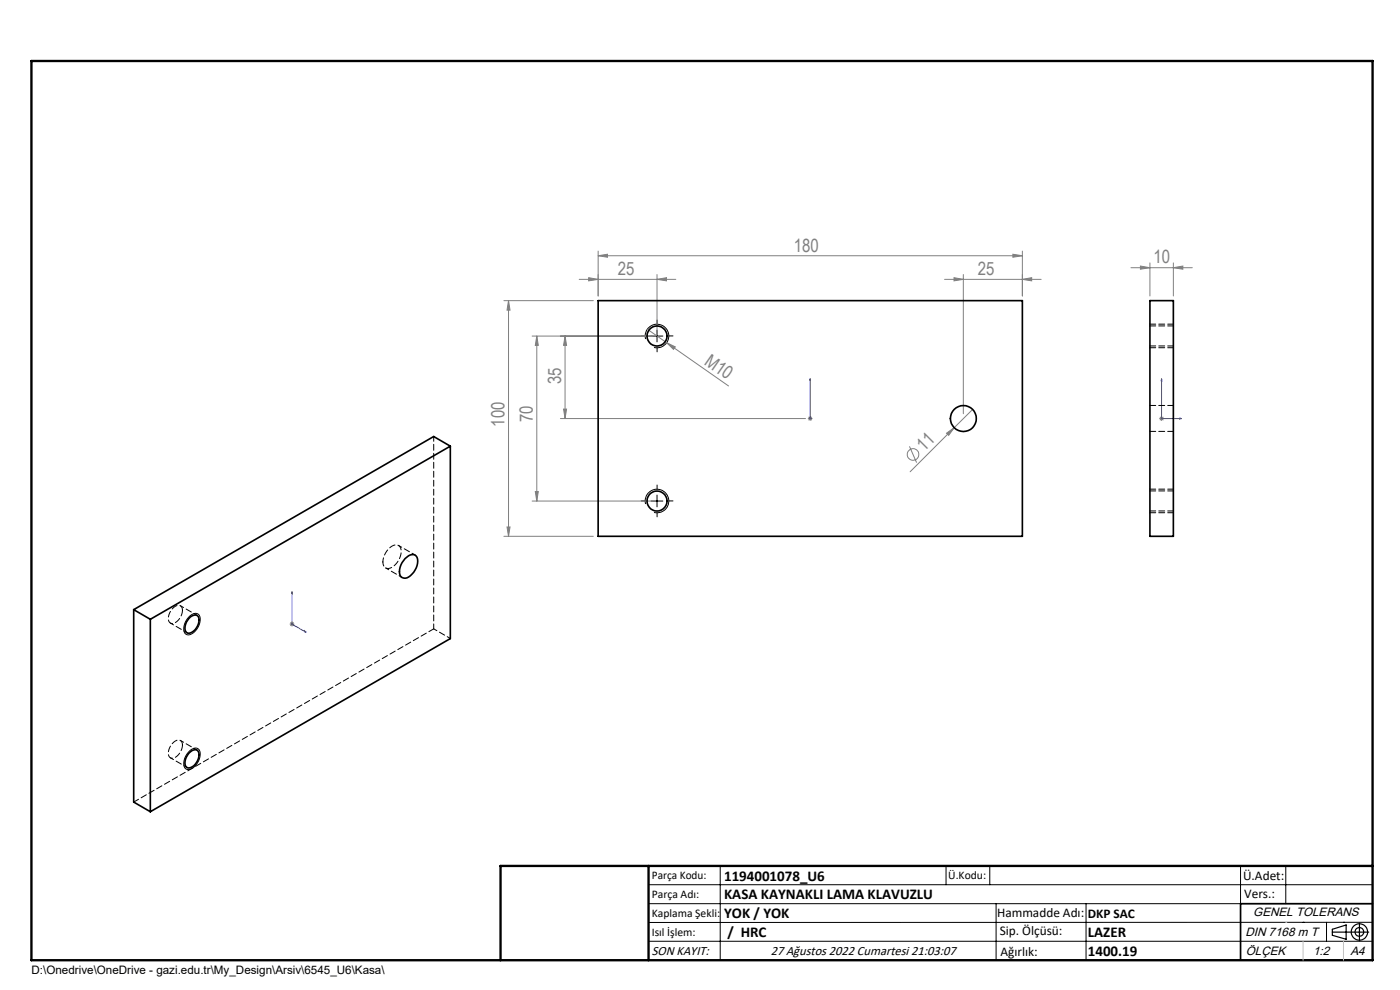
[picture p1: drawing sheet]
<svg xmlns="http://www.w3.org/2000/svg" width="297mm" height="210mm" viewBox="0 0 297 210" stroke-linecap="round" stroke-linejoin="round" font-family="sans-serif">
<g fill="none" stroke="#808080" stroke-width=".21">
<path d="M122.9 59.3h20.5M124.9 58.9l2 .4-2 .3zM126.9 54.2l2-.3v.7zM126.9 53.3v9.5M126.9 54.2h90M139.4 59.3l2-.4v.7zM139.4 58.2v12.1M200.4 59.3h20.5M202.4 58.9l2 .4-2 .3zM204.4 58.2v29.6M214.9 53.9l2 .3-2 .4zM216.9 59.3l2-.4v.7z"/>
<path d="M216.9 53.3v9.5M239.9 56.8h13M241.9 56.4l2 .4-2 .3zM243.9 55.8v7M248.9 56.8l2-.4v.7zM248.9 55.8v7M106.9 63.8h19M107.9 63.8l.3 2h-.6zM107.9 63.8v50M112.9 71.3h25.5M113.9 71.3l.3 2h-.6zM113.9 71.3v35"/>
<path d="M119.9 71.3l.3 2h-.6zM119.9 71.3v17.5M137.3 69.8l4.1 2.9M141.4 72.7l1.9 .9-.4 .5zM141.4 72.7l13.2 9.2M118.9 88.8h52M119.6 86.8h.6l-.3 2zM171.4 88.8h1M171.5 88.4l.7 .7M171.9 88.3v1M172.2 88.4l-.7 .7M192.9 94.7l1.6 3.4"/>
<path d="M200.8 91.9l1.6-1.2-1.1 1.6zM202.4 90.7l-9.3 9.4M206.3 86.8l-3.9 3.9M245.9 88.8h1M246.1 88.4l.7 .7M246.4 88.3v1M246.8 88.4l-.7 .7M106.9 113.8h19M107.6 111.8h.6l-.3 2zM112.9 106.3h25.5M113.6 104.3h.6l-.3 2zM61.5 132.4h.9"/>
<path d="M61.6 132l.7 .7M61.9 131.9v1M62.3 132l-.7 .7"/>
<circle cx="193.7" cy="96.4" r="1.23"/>
</g>
<g fill="none" stroke="#000" stroke-width=".21">
<path d="M136.9 71.9a2.5 2.5 0 0 1 2.2-3.1 2.5 2.5 0 0 1 2.7 2.7 2.5 2.5 0 0 1-3.1 2.2M138.1 71.3h2.5M139.4 70v2.5M136.9 106.9a2.5 2.5 0 0 1 2.2-3.1 2.5 2.5 0 0 1 2.7 2.6 2.5 2.5 0 0 1-3.1 2.3M138.1 106.3h2.5M139.4 105v2.5M40 130.9a1.49 1.49 0 0 1 2.3-.4 3.3 3.3 0 0 1-2.3 4.2 1.12 1.12 0 0 1-1-1.5l.2-1zM40.4 159.2a1.18 1.18 0 0 1 1.4-.5 1.18 1.18 0 0 1 .7 1.5 3.5 3.5 0 0 1-2.5 3.1 1.12 1.12 0 0 1-1-1.5l.4-1.4zM137.6 187.7h153.6M137.6 191.7h153.6M137.6 199.7h153.6M152.8 183.7v20"/>
<path d="M200.7 183.7v4M210 183.7v4M211.3 191.7v12M230.4 191.7v12M263.2 183.7v20M272.8 183.7v8M276.4 195.6h.1M281.4 195.6v4.1M285 195.6h.1M291.2 195.6l-153.6 .1"/>
</g>
<g fill="none" stroke="#000" stroke-width=".25">
<path d="M282.6 197.7h7.8M282.6 197.1l3-.9v3l-3-.8zM288.4 195.8v3.8M106.2 203.7h185"/>
<circle cx="288.4" cy="197.7" r="1.74"/>
<circle cx="288.4" cy="197.7" r=".93"/>
</g>
<path d="M171.9 88.7v.2zM171.9 80.4v.4v-.4M171.9 88.8h.1M171.9 80.4v8.4M246.4 80.4l.1 .4h-.2zM246.4 80.4v8.4h4.2M250.2 88.7l.4 .1-.4 .1zM61.9 125.5l.1 .4-.1-.1zM61.9 125.5v6.9l3 1.7M64.6 133.8l.3 .3-.3-.1z" fill="none" stroke="#00f" stroke-width=".21"/>
<path d="M136.9 71.3h-.9M139.4 68.8v-.9M139.4 73.8v.8M141.9 71.3h.9M136.9 106.3h-.9M139.4 103.8v-.9M139.4 108.8v.8M141.9 106.3h.9" fill="none" stroke="#000" stroke-width=".21" stroke-dasharray="15.2 1.3 1.3 1.3"/>
<path d="M244 73.8h5M249 68.8h-5M244 108.8h5M249 103.8h-5" fill="none" stroke="#000" stroke-width=".21" stroke-dasharray="1.3 .6"/>
<path d="M291.2 191.7h-28v12" fill="none" stroke="#000" stroke-width=".35"/>
<path d="M6.7 12.9h284.5v190.8h-284.5zM137.6 183.7v20M291.2 183.7h-185v20" fill="none" stroke="#000" stroke-width=".5"/>
<path d="M276.4 199.7v4M285 199.7v4" fill="none" stroke="#c0c0c0" stroke-width=".21"/>
<path d="M272.8 195.6h.1" fill="none" stroke="#c0c0c0" stroke-width=".25"/>
<g fill="#00f">
<path d="M171.9 88.7v.2zM171.9 80.4v.4z"/>
<path d="M64.6 133.8l.3 .3-.3-.1zM61.9 125.5l.1 .4-.1-.1z"/>
<path d="M250.2 88.7l.4 .1-.4 .1zM246.4 80.4l.1 .4h-.2z"/>
</g>
<g fill="#808080">
<path d="M200.8 91.9l1.6-1.2-1.1 1.6z"/>
<path d="M141.4 72.7l1.9 .9-.4 .5z"/>
<path d="M214.9 53.9l2 .3-2 .4zM126.9 54.2l2-.3v.7zM248.9 56.8l2-.4v.7zM241.9 56.4l2 .4-2 .3z"/>
<path d="M202.4 58.9l2 .4-2 .3zM216.9 59.3l2-.4v.7z"/>
<path d="M139.4 59.3l2-.4v.7zM124.9 58.9l2 .4-2 .3z"/>
<path d="M107.9 63.8l.3 2h-.6zM107.6 111.8h.6l-.3 2zM119.9 71.3l.3 2h-.6zM119.6 86.8h.6l-.3 2zM113.9 71.3l.3 2h-.6zM113.6 104.3h.6l-.3 2z"/>
</g>
<g fill="none" stroke="#000" stroke-width=".35">
<path d="M126.9 63.8h90v50h-90zM243.9 63.8h5v50h-5zM95.5 94.6v40.9l-63.6 36.7M95.5 94.6l-63.6 36.8M95.5 94.6l-3.5-2-63.6 36.7M85.9 118.5l.4-.3a1.31 1.31 0 0 1 1.8-.4 1.31 1.31 0 0 1 .5 1.7 3.9 3.9 0 0 1-2.7 3.2 1.14 1.14 0 0 1-1.2-1.4l.4-1.5zM28.4 129.3l3.5 2.1M28.4 129.3v40.8l3.5 2.1M31.9 131.4v40.8M40.4 130.9l.3-.2a.99 .99 0 0 1 1.3 0 .99 .99 0 0 1 .2 1.2 2.62 2.62 0 0 1-2.4 2.4 1.85 1.85 0 0 1 0-2.7zM40.1 159.8l.3-.3a1.04 1.04 0 0 1 1.4-.4 1.04 1.04 0 0 1 .4 1.4 2.62 2.62 0 0 1-2.4 2.4 1.55 1.55 0 0 1-.3-2.3z"/>
<circle cx="139.4" cy="71.3" r="2.13"/>
<circle cx="204.4" cy="88.8" r="2.76"/>
<circle cx="139.4" cy="106.3" r="2.12"/>
</g>
<path d="M244 73.4h5M249 69.1h-5M244 91.5h5M249 86h-5M244 108.4h5M249 104.1h-5M38.7 129.5a.99 .99 0 0 0-.6-1.1 .99 .99 0 0 0-1.2 .4 2.64 2.64 0 0 0-.9 3.3 1.84 1.84 0 0 0 2.4-1.4l.3-1.2M38.7 158a.99 .99 0 0 0-.6-1 .99 .99 0 0 0-1.2 .4 2.64 2.64 0 0 0-.9 3.3 1.84 1.84 0 0 0 2.4-1.4l.3-1.3" fill="none" stroke="#000" stroke-width=".21" stroke-dasharray="1.3 .6"/>
<path d="M28.4 170.1l63.6-36.7" fill="none" stroke="#000" stroke-width=".21" stroke-dasharray="1.3 .6" stroke-dashoffset=".1"/>
<path d="M88.1 117.7l-3.6-2M36.1 132.2l3.6 2M41.8 130.5l-3.5-2M81.8 120.5l3.5 2M95.5 135.4l-3.5-2M41.8 159.1l-3.5-2M36.1 160.7l3.6 2.1" fill="none" stroke="#000" stroke-width=".21" stroke-dasharray="1.3 .6" stroke-dashoffset=".5"/>
<path d="M92 133.4v-40.8" fill="none" stroke="#000" stroke-width=".21" stroke-dasharray="1.3 .6" stroke-dashoffset=".2"/>
<path d="M81.2 119.2a3.9 3.9 0 0 1 2.7-3.6 1.27 1.27 0 0 1 1.2 1.8 3.5 3.5 0 0 1-3 3.2 1.19 1.19 0 0 1-.9-1.4" fill="none" stroke="#000" stroke-width=".21" stroke-dasharray="1.3 .6" stroke-dashoffset=".4"/>
<g font-size="3.9" fill="#808080">
<text x="168.4" y="53.4">180</text>
<text x="131" y="58.4">25</text>
<text x="207.5" y="58.4">25</text>
<text x="244.7" y="55.9">10</text>
<text x="149.3" y="77.1" transform="rotate(35 149.3 77.1)">M10</text>
<text x="119" y="81.4" transform="rotate(-90 119 81.4)">35</text>
<text x="113" y="89.6" transform="rotate(-90 113 89.6)">70</text>
<text x="107" y="90.5" transform="rotate(-90 107 90.5)">100</text>
<text x="196.1" y="95.9" transform="rotate(-45 196.1 95.9)">11</text>
</g>
<g font-size="3.2">
<text x="153.6" y="190.8">KASA KAYNAKLI LAMA KLAVUZLU</text>
<text x="153.6" y="186.8">1194001078_U6</text>
<text x="153.6" y="194.8">YOK / YOK</text>
<text x="154.3" y="198.8">/ HRC</text>
<text x="230.8" y="198.7">LAZER</text>
<text x="230.8" y="202.8">1400.19</text>
</g>
<g font-size="2.8">
<text x="263.7" y="186.7">Ü.Adet:</text>
<text x="263.9" y="190.5">Vers.:</text>
<text x="211.5" y="194.5">Hammadde Adı:</text>
<text x="230.8" y="194.7">DKP SAC</text>
<text x="138.3" y="202.6">SON KAYIT:</text>
<text x="163.5" y="202.6">27 Ağustos 2022 Cumartesi 21:03:07</text>
<text x="212.1" y="198.4">Sip. Ölçüsü:</text>
<text x="212.2" y="202.7">Ağırlık:</text>
</g>
<g font-size="2.6">
<text x="265.9" y="194.4">GENEL TOLERANS</text>
<text x="264.2" y="198.5">DIN 7168 m T</text>
<text x="264.3" y="202.6">ÖLÇEK</text>
<text x="278.5" y="202.6">1:2</text>
<text x="286.5" y="202.6">A4</text>
</g>
<g font-size="2.5">
<text x="138.3" y="186.4">Parça Kodu:</text>
<text x="138.3" y="190.5">Parça Adı:</text>
<text x="201.2" y="186.5">Ü.Kodu:</text>
<text x="138.3" y="194.5">Kaplama Şekli:</text>
<text x="138.3" y="198.6">Isıl İşlem:</text>
<text x="6.7" y="206.7">D:\Onedrive\OneDrive - gazi.edu.tr\My_Design\Arsiv\6545_U6\Kasa\</text>
</g>
</svg>
